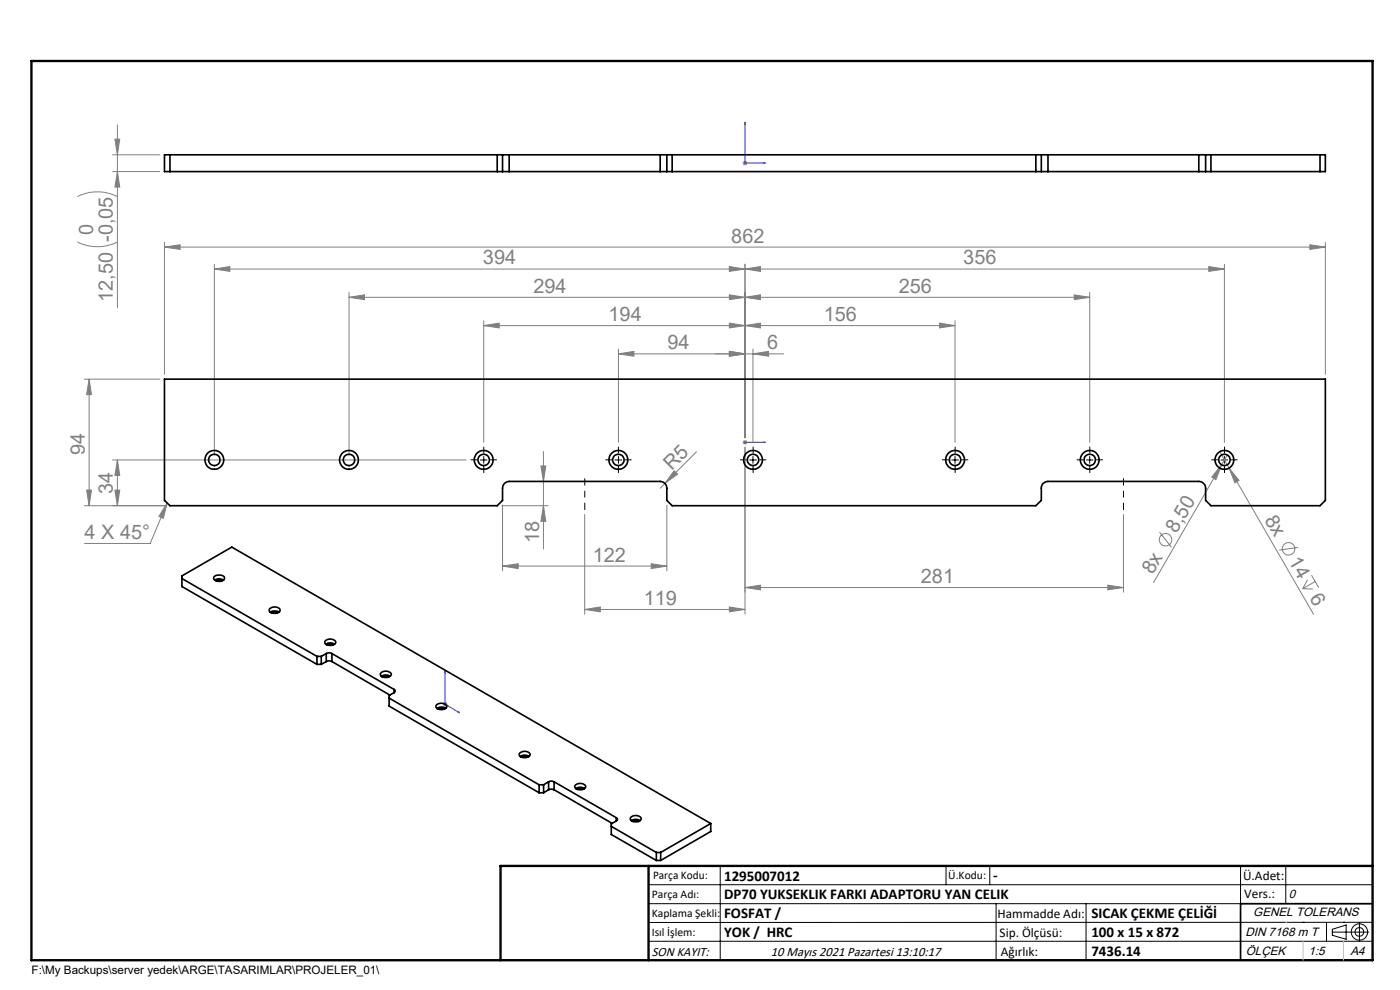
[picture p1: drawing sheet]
<svg xmlns="http://www.w3.org/2000/svg" width="297mm" height="210mm" viewBox="0 0 297 210" stroke-linecap="round" stroke-linejoin="round" font-family="sans-serif">
<g fill="none" stroke="#808080" stroke-width=".21">
<path d="M23.9 36.4h10M23.9 32.8h10M24.4 29.5h1l-.5 3.3zM24.9 36.4l.5 3.3h-1zM24.9 26.5v38.8M157.6 34.6h.9M157.7 34.2l.7 .8M158 34.1v1M158.4 34.2l-.7 .8M16.4 51.3a9.3 9.3 0 0 0 8.5 0M16.4 41.7a9.6 9.6 0 0 1 8.5 0M34.9 52.4l3.3-.5v1z"/>
<path d="M34.9 51.4v28M34.9 52.4h246.3M45.5 57.1l3.3-.6v1.1zM45.5 56v40.5M45.5 57.1h214.3M154.7 56.5l3.3 .6-3.3 .5zM158 57.1l3.3-.6v1.1zM158 56v36.8M256.4 56.5l3.4 .6-3.4 .5zM259.8 56v37.8M277.9 51.9l3.3 .5-3.3 .5zM281.2 51.4v28"/>
<path d="M74 63.1l3.3-.6v1.1zM74 62v34.5M74 63.1h157.2M102.6 69.1l3.3-.6v1.1zM102.6 68v25.8M102.6 69.1h100M131.2 75.1l3.3-.6v1.1zM131.2 74v19.8M131.2 75.1h35.1M154.7 74.5l3.3 .6-3.3 .5zM154.7 68.5l3.3 .6-3.3 .5zM154.7 62.5l3.3 .6-3.3 .5z"/>
<path d="M158 69.1l3.3-.6v1.1zM158 63.1l3.3-.6v1.1zM159.7 75.1l3.4-.6v1.1zM159.7 74v19.8M199.3 68.5l3.3 .6-3.3 .5zM202.6 68v25.8M227.9 62.5l3.3 .6-3.3 .5zM231.2 62v31.8M17.9 80.4h16M18.9 80.4v26.9M18.9 80.4l.5 3.3h-1zM23.9 97.6h75"/>
<path d="M24.9 97.6l.5 3.3h-1zM24.9 97.6v9.7M114.8 98.8h1l-.5 3.3zM115.3 95.8v20.6M143 99.9l.8 .7-2.8 1.9zM147.7 95.8l-6.7 6.7M157.6 93.8h.9M157.7 93.5l.7 .7M158 94.9v35.4M158 93.3v1M158.4 93.5l-.7 .7M258.8 95.8l1.9 3.5"/>
<path d="M259.2 98.6l-1.2 3.1-.9-.5zM259.2 98.6l-14.5 25M260.3 96.5l-1.1 2.1M260.7 99.3l2.2 2.6-.9 .5zM260.7 99.3l18 31M18.4 104h1l-.5 3.3zM24.4 104h1l-.5 3.3zM35 107.3h-17.1M35.5 106.7l-.9 3.3-.9-.5zM35.5 106.7l-3.6 8.6h-14M106.5 107.3h9.8M106.6 107.1v14"/>
<path d="M115.3 107.3l.5 3.3h-1zM124 109.1v21.2M138.1 119.6l3.4 .5-3.4 .5zM141 102.5l-.9 1.1M141.5 107.1v14M238.3 109.1v16.5M246 112.9l2.5 3.2M275.4 116.1l-4 .6M106.6 120.1l3.3-.5v1zM106.6 120.1h34.9M124 129.3l3.4-.5v1zM124 129.3h34"/>
<path d="M154.7 128.8l3.3 .5-3.3 .5zM158 124.6l3.3-.5v1zM158 124.6h80.3M235 124.1l3.3 .5-3.3 .5zM276.4 124.9h2.1M277.4 123l-1 1.9M278.2 122l1.6 2.7M279 123.4l-2.6 1.5M93.9 149.4h1M94.1 149l.7 .8M94.4 148.9v1M94.8 149l-.7 .8"/>
<circle cx="247.3" cy="114.5" r="1.33"/>
<circle cx="273.4" cy="116.4" r="1.33"/>
</g>
<g fill="none" stroke="#000" stroke-width=".21">
<path d="M101.9 97.6h1.4M102.6 96.8v1.5M130.5 97.6h1.4M131.2 96.8v1.5M159 97.6h1.5M159.7 96.8v1.5M201.9 97.6h1.4M202.6 96.8v1.5M230.5 97.6h1.4M231.2 96.8v1.5M259 97.6h1.5M259.8 96.8v1.5"/>
<path d="M137.6 187.7h153.6M137.6 191.7h153.6M137.6 199.7h153.6M152.8 183.7v20M200.7 183.7v4M210 183.7v4M211.3 191.7v12M230.4 191.7v12M263.2 183.7v20M272.8 183.7v8M276.4 195.6h.1M281.4 195.6v4.1"/>
<path d="M282.6 197.7h7.8M282.6 197.1l3-.9v3l-3-.8zM285 195.6h.1M288.4 195.8v3.8M291.2 195.6l-153.6 .1"/>
<circle cx="288.4" cy="197.7" r="1.74"/>
<circle cx="288.4" cy="197.7" r=".93"/>
</g>
<path d="M158 25.9l.2 .5h-.3zM158 25.9v8.7h4.4M161.9 34.5l.5 .1-.5 .1zM157.9 93.8h.3zM158 93.8h.1M158 93.8h4.4M162.4 93.8h-.5h.5M94.4 142.3l.1 .4h-.1zM94.4 142.3v7.1l3.1 1.8M97.2 150.9l.3 .3-.3-.1z" fill="none" stroke="#00f" stroke-width=".21"/>
<path d="M124.1 101.5v6.6M238.3 101.5v6.6" fill="none" stroke="#000" stroke-width=".21" stroke-dasharray="15.2 1.3 1.3 1.3" stroke-dashoffset="13.9"/>
<g fill="none" stroke="#000" stroke-width=".21" stroke-dasharray="15.2 1.3 1.3 1.3">
<path d="M101.2 97.5h-1.3M102.6 96.1v-1.3M102.6 99v1.3M104.1 97.5h1.2M129.8 97.5h-1.3M131.2 96.1v-1.3M131.2 99v1.3M132.6 97.5h1.3M158.3 97.5h-1.2M159.8 96.1v-1.3M159.8 99v1.3M161.2 97.5h1.3"/>
<path d="M201.2 97.5h-1.3M202.6 96.1v-1.3M202.6 99v1.3M204.1 97.5h1.2M229.8 97.5h-1.3M231.2 96.1v-1.3M231.2 99v1.3M232.6 97.5h1.3M258.3 97.5h-1.2M259.8 96.1v-1.3M259.8 99v1.3M261.2 97.5h1.3"/>
</g>
<path d="M106.2 203.7h185" fill="none" stroke="#000" stroke-width=".25"/>
<path d="M291.2 191.7h-28v12" fill="none" stroke="#000" stroke-width=".35"/>
<path d="M6.7 12.9h284.5v190.8h-284.5zM137.6 183.7v20M291.2 183.7h-185v20" fill="none" stroke="#000" stroke-width=".5"/>
<path d="M272.8 195.6h.1M276.4 199.7v4M285 199.7v4" fill="none" stroke="#c0c0c0" stroke-width=".21"/>
<g fill="#00f">
<path d="M161.9 93.8h.5zM157.9 93.8h.3z"/>
<path d="M97.2 150.9l.3 .3-.3-.1zM94.4 142.3l.1 .4h-.1z"/>
<path d="M161.9 34.5l.5 .1-.5 .1zM158 25.9l.2 .5h-.3z"/>
</g>
<g fill="#808080">
<path d="M143 99.9l.8 .7-2.8 1.9z"/>
<path d="M259.2 98.6l-1.2 3.1-.9-.5z"/>
<path d="M260.7 99.3l2.2 2.6-.9 .5z"/>
<path d="M154.7 74.5l3.3 .6-3.3 .5zM131.2 75.1l3.3-.6v1.1zM154.7 68.5l3.3 .6-3.3 .5zM102.6 69.1l3.3-.6v1.1zM138.1 119.6l3.4 .5-3.4 .5zM106.6 120.1l3.3-.5v1zM154.7 62.5l3.3 .6-3.3 .5zM74 63.1l3.3-.6v1.1zM154.7 56.5l3.3 .6-3.3 .5zM45.5 57.1l3.3-.6v1.1z"/>
<path d="M154.7 74.5l3.3 .6-3.3 .5zM159.7 75.1l3.4-.6v1.1zM158 69.1l3.3-.6v1.1zM199.3 68.5l3.3 .6-3.3 .5zM158 63.1l3.3-.6v1.1zM227.9 62.5l3.3 .6-3.3 .5zM158 57.1l3.3-.6v1.1zM256.4 56.5l3.4 .6-3.4 .5zM35.5 106.7l-.9 3.3-.9-.5zM158 124.6l3.3-.5v1zM235 124.1l3.3 .5-3.3 .5z"/>
<path d="M277.9 51.9l3.3 .5-3.3 .5zM34.9 52.4l3.3-.5v1z"/>
<path d="M24.9 36.4l.5 3.3h-1zM24.4 29.5h1l-.5 3.3z"/>
<path d="M24.4 104h1l-.5 3.3zM24.9 97.6l.5 3.3h-1z"/>
<path d="M18.9 80.4l.5 3.3h-1zM18.4 104h1l-.5 3.3zM114.8 98.8h1l-.5 3.3zM115.3 107.3l.5 3.3h-1z"/>
<path d="M124 129.3l3.4-.5v1zM154.7 128.8l3.3 .5-3.3 .5z"/>
</g>
<g fill="none" stroke="#000" stroke-width=".35">
<path d="M36.1 32.8v3.6M105.5 32.8v3.6M106.6 36.4h1.4M106.6 32.8h1.4M106.6 32.8v3.6M106.6 32.8h-71.7v3.6h71.7M108 36.4h32.1M108 32.8h32.1M108 32.8v3.6M140.1 36.4h1.4M140.1 32.8h1.4M140.1 32.8v3.6"/>
<path d="M141.5 32.8v3.6M141.5 36.4h79.4M141.5 32.8h79.4M142.6 32.8v3.6M219.7 32.8v3.6M220.9 36.4h1.4M220.9 32.8h1.4M220.9 32.8v3.6M222.3 36.4h32M222.3 32.8h32M222.3 32.8v3.6M254.3 36.4h1.5"/>
<path d="M254.3 32.8h1.5M254.3 32.8v3.6M255.8 32.8v3.6M255.8 32.8h25.4v3.6h-25.4M256.9 32.8v3.6M280 32.8v3.6M34.9 80.4h246.3v25.7l-1.2 1.2h-23.1l-1.1-1.2v-2.5a1.45 1.45 0 0 0-1.5-1.5h-32a1.39 1.39 0 0 0-1.4 1.5v2.5l-1.2 1.2h-77.1l-1.1-1.2v-2.5a1.45 1.45 0 0 0-1.4-1.5h-32.1a1.45 1.45 0 0 0-1.4 1.5v2.5l-1.1 1.2h-69.4l-1.2-1.2zM38.6 122.7l28.6 16.5M45.5 122.3a1.56 1.56 0 0 1 2.1 .2 1.24 1.24 0 0 1-2 .6l-.3-.4zM45.5 123a1.87 1.87 0 0 1 1.9 0M45.9 123.2l.6-.2 .6 .2M57.1 129.2a1.46 1.46 0 0 1 2.3 .2 1.2 1.2 0 0 1-1.8 .6l-.5-.3z"/>
<path d="M57.3 129.8a1.87 1.87 0 0 1 1.9 0M57.7 130l.4-.2 .7 .2M67.2 139.2h1M67.2 139.2v1.7M68.2 139.2v1.7M68.9 136a1.5 1.5 0 0 1 2.3 .2 1.36 1.36 0 0 1-2.1 .4l-.2-.1zM69.1 136.7a1.67 1.67 0 0 1 1.9 0M69.2 138.6l.4-.1 .8 .1M69.2 138.6l-1 .6M69.2 138.6v1.7M69.5 136.8l.3-.1 .8 .1M70.4 138.6l13.2 7.7"/>
<path d="M70.4 138.6v1.7M67.2 140.9l-28.6-16.5v-2.2l10.6-6.1 101.6 58.6M67.2 140.9h1M69.2 140.3l.4-.1 .8 .1M69.2 140.3l-1 .6M70.4 140.3l12.3 7.2M80.9 142.7a1.36 1.36 0 0 1 2.1 .4 1.42 1.42 0 0 1-2.3 0zM80.9 143.5a1.67 1.67 0 0 1 1.9 0M81.2 143.6a1.04 1.04 0 0 1 1.2 0M82.5 148.1l31.9 18.4M83.6 146.3a.35 .35 0 0 1 .3 .3 .35 .35 0 0 1-.3 .3M83.6 146.9l-1.1 .6v2.3l31.9 18.4"/>
<path d="M83.6 146.3v.6M92.6 149.5a1.36 1.36 0 0 1 2.2 .4 1.42 1.42 0 0 1-2.3 0zM92.7 150.3a1.6 1.6 0 0 1 1.8 0M93 150.5a1.04 1.04 0 0 1 1.2 0M110.3 159.7a1.36 1.36 0 0 1 2.2 .4 1.42 1.42 0 0 1-2.4 0zM110.4 160.5a1.6 1.6 0 0 1 1.8 0M110.7 160.6l.4-.1 .8 .1M114.4 166.5h.9M114.4 166.5v1.7M114.4 168.2h.9M115.3 166.5v1.7M116.4 165.8l.4-.1 .7 .1"/>
<path d="M116.4 167.5l.5-.1 .6 .1M116.4 165.8l-1.1 .7M116.4 165.8v1.7M116.4 167.5l-1.1 .7M117.5 165.8l13.2 7.7M117.5 165.8v1.7M117.5 167.5l12.4 7.2M122.1 166.5a1.36 1.36 0 0 1 2.1 .4 1.34 1.34 0 0 1-2.3-.1zM122.2 167.3a1.6 1.6 0 0 1 1.8 0M122.5 167.5a1.04 1.04 0 0 1 1.1 0M129.7 175.3l9.5 5.5M130.7 173.5a.38 .38 0 0 1 .3 .3 .38 .38 0 0 1-.3 .4"/>
<path d="M130.7 174.2l-1 .6v2.2l9.5 5.5M130.7 173.5v.7M133.9 173.3a1.36 1.36 0 0 1 2.1 .4 1.34 1.34 0 0 1-2.3-.1zM133.9 174.1a1.6 1.6 0 0 1 1.9 0M134.3 174.3a1.05 1.05 0 0 1 1.2 0M150.8 174.7l-10.6 6.1M150.8 174.7v1.7l-10.6 6.1M139.2 180.8h1M139.2 182.5h1M139.2 180.8v1.7M140.2 180.8v1.7"/>
<circle cx="45.5" cy="97.5" r="2"/>
<circle cx="45.5" cy="97.5" r="1.22"/>
<circle cx="74" cy="97.5" r="2"/>
<circle cx="74" cy="97.5" r="1.22"/>
<circle cx="102.6" cy="97.6" r="1.21"/>
<circle cx="102.6" cy="97.5" r="2"/>
<circle cx="131.2" cy="97.6" r="1.21"/>
<circle cx="131.2" cy="97.5" r="2"/>
<circle cx="159.7" cy="97.6" r="1.99"/>
<circle cx="159.8" cy="97.6" r="1.21"/>
<circle cx="202.6" cy="97.5" r="1.22"/>
<circle cx="202.6" cy="97.6" r="1.99"/>
<circle cx="231.2" cy="97.5" r="1.22"/>
<circle cx="231.2" cy="97.6" r="1.99"/>
<circle cx="259.8" cy="97.5" r="1.22"/>
<circle cx="259.8" cy="97.6" r="1.99"/>
</g>
<g font-size="4.2" fill="#808080">
<text x="19.7" y="49.9" transform="rotate(-90 19.7 49.9)">0</text>
<text x="155.1" y="51.4">862</text>
<text x="102.5" y="56.1">394</text>
<text x="204.4" y="56.1">356</text>
<text x="24" y="64.1" transform="rotate(-90 24 64.1)">12,50 -0,05</text>
<text x="113.1" y="62.1">294</text>
<text x="190.7" y="62.1">256</text>
<text x="129.1" y="68.1">194</text>
<text x="174.8" y="68.1">156</text>
<text x="141.6" y="74.1">94</text>
<text x="162.8" y="74.1">6</text>
<text x="18" y="96.5" transform="rotate(-90 18 96.5)">94</text>
<text x="142.5" y="99.9" transform="rotate(-45 142.5 99.9)">R5</text>
<text x="24" y="104.8" transform="rotate(-90 24 104.8)">34</text>
<text x="249.6" y="113.3" transform="rotate(-60 249.6 113.3)">8,50</text>
<text x="268.2" y="110.2" transform="rotate(60 268.2 110.2)">8x</text>
<text x="18" y="114.3">4 X 45°</text>
<text x="114.3" y="115.2" transform="rotate(-90 114.3 115.2)">18</text>
<text x="125.7" y="119.1">122</text>
<text x="273.2" y="119" transform="rotate(60 273.2 119)">14</text>
<text x="195.4" y="123.7">281</text>
<text x="244.5" y="122.1" transform="rotate(-60 244.5 122.1)">8x</text>
<text x="136.6" y="128.3">119</text>
<text x="277.7" y="126.8" transform="rotate(60 277.7 126.8)">6</text>
</g>
<g font-size="3.2">
<text x="153.6" y="186.8">1295007012</text>
<text x="153.6" y="190.8">DP70 YUKSEKLIK FARKI ADAPTORU YAN CELIK</text>
<text x="210.7" y="186.6">-</text>
<text x="153.6" y="194.8">FOSFAT /</text>
<text x="231.5" y="194.8">SICAK ÇEKME ÇELİĞİ</text>
<text x="153.6" y="198.8">YOK / HRC</text>
<text x="231.5" y="198.7">100 x 15 x 872</text>
<text x="231.5" y="202.8">7436.14</text>
</g>
<g font-size="2.8">
<text x="263.7" y="186.7">Ü.Adet:</text>
<text x="263.9" y="190.5">Vers.:</text>
<text x="211.6" y="194.8">Hammadde Adı:</text>
<text x="138.3" y="202.8">SON KAYIT:</text>
<text x="163.5" y="202.8">10 Mayıs 2021 Pazartesi 13:10:17</text>
<text x="212.1" y="198.7">Sip. Ölçüsü:</text>
<text x="212.3" y="202.7">Ağırlık:</text>
</g>
<g font-size="2.6">
<text x="273.4" y="190.4">0</text>
<text x="265.9" y="194.4">GENEL TOLERANS</text>
<text x="264.2" y="198.5">DIN 7168 m T</text>
<text x="264.3" y="202.6">ÖLÇEK</text>
<text x="277.6" y="202.6">1:5</text>
<text x="286.5" y="202.6">A4</text>
</g>
<g font-size="2.5">
<text x="138.3" y="190.5">Parça Adı:</text>
<text x="138.5" y="186.5">Parça Kodu:</text>
<text x="201.2" y="186.5">Ü.Kodu:</text>
<text x="138.3" y="194.5">Kaplama Şekli:</text>
<text x="138.3" y="198.6">Isıl İşlem:</text>
<text x="6.7" y="206.7">F:\My Backups\server yedek\ARGE\TASARIMLAR\PROJELER_01\</text>
</g>
</svg>
